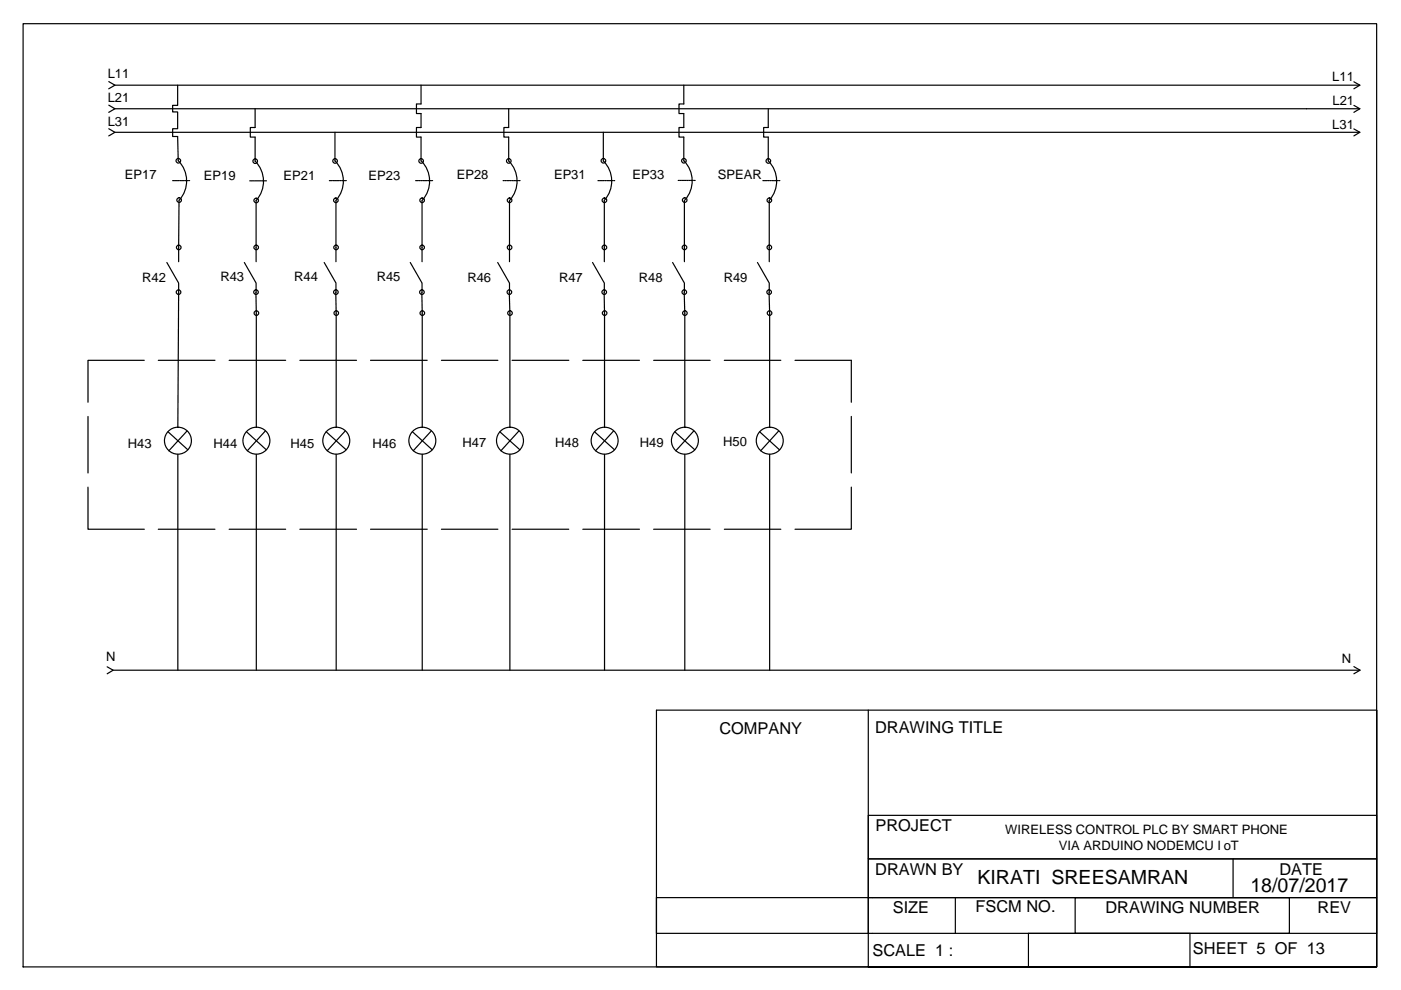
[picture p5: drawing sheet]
<svg xmlns="http://www.w3.org/2000/svg" width="297mm" height="210mm" viewBox="0 0 297 210" stroke-linecap="round" stroke-linejoin="round" font-family="sans-serif">
<!-- layer: Dash -->
<g fill="none" stroke="#000" stroke-width=".25">
<path d="M4.9 5h287v200h-287zM24.4 18.1h263.9M37.7 18.1v4.2h-1.1v1.4h1.1v3.6h-1.1v1.6h1.1l.1 5.2a6 6 0 0 1 .2 8.3M89.3 18.1v3.9h-1v2.1h1v2.9h-1v2.1h1v5M145 18.1v3.9h-1v2.1h1v2.9h-1v2.1h1v5a6.1 6.1 0 0 1 .2 8.3M24.4 23.1h263.9M24.4 28.1h263.9M36.6 38.3h.3M37 38.3h.2M37.4 38.3h.2M37.7 38.3h.3M38.1 38.3h.2"/>
<path d="M38.5 38.3h.2M38.8 38.3h.3M39.2 38.3h.3M39.6 38.3h.3M40 38.3h.2M52.9 38.3h.3M53.3 38.3h.2M53.7 38.3h.2M54 38.3h.3M54.1 23.1v3.9h-1v2.1h1v5.1M54.1 34.2a6.1 6.1 0 0 1 .2 8.3v13M54.4 38.3h.2"/>
<path d="M54.8 38.3h.2M55.1 38.3h.3M55.5 38.3h.3M55.9 38.3h.3M56.3 38.3h.2M69.8 38.3h.3M70.2 38.3h.3M70.6 38.3h.3M70.9 38.3h.3M71 28.1v6a6.1 6.1 0 0 1 .2 8.4M71.3 38.3h.3M71.7 38.3h.3"/>
<path d="M72.1 38.3h.2M72.5 38.3h.2M72.8 38.3h.3M73.2 38.3h.2M88.1 38.3h.2M88.5 38.3h.2M88.8 38.3h.3M89.2 38.3h.3M89.3 34.1a6.1 6.1 0 0 1 .2 8.4M89.6 38.3h.3M90 38.3h.2M90.4 38.3h.2"/>
<path d="M90.7 38.3h.3M91.1 38.3h.2M91.5 38.3h.2M106.7 38.3h.2M107 38.3h.3M107.4 38.3h.2M107.8 38.3h.2M107.9 23.1v3.9h-1.1v2.1h1.1v5a6.1 6.1 0 0 1 .2 8.4M108.1 38.3h.3M108.5 38.3h.3M108.9 38.3h.3M109.3 38.3h.2"/>
<path d="M109.7 38.3h.2M110.1 38.3h.2M126.8 38.3h.2M127.1 38.3h.3M127.5 38.3h.2M127.9 38.3h.2M127.9 28.1v6M127.9 34.1a6.1 6.1 0 0 1 .2 8.4M128.3 38.3h.2M128.6 38.3h.2M129 38.3h.2M129.4 38.3h.2"/>
<path d="M129.7 38.3h.3M130.1 38.3h.2M143.8 38.3h.2M144.2 38.3h.2M144.5 38.3h.3M144.9 38.3h.2M145.3 38.3h.2M145.7 38.3h.2M146 38.3h.3M146.4 38.3h.3M146.8 38.3h.2M147.1 38.3h.3"/>
<path d="M161.7 38.3h.3M162.1 38.3h.2M162.5 38.3h.2M162.8 38.3h.3M162.9 23.1v3.9h-1v2.1h1v5a6.1 6.1 0 0 1 .2 8.4M163.2 38.3h.3M163.6 38.3h.3M164 38.3h.2M164.3 38.3h.3M164.7 38.3h.3M165.1 38.3h.2M35.4 55.7l2.5 4.3-.2 30.6"/>
<path d="M38 42.4l-.1 13.1M51.8 55.7l2.5 4.3v2M68.7 55.7l2.5 4.3v2M71.2 42.5v13M87 55.7l2.5 4.3v2M89.5 42.5v13M105.5 55.7l2.5 4.3v2M108 42.5v13M125.6 55.7l2.5 4.3v2M128.1 42.5v13M142.6 55.7l2.5 4.3v2M145.1 42.5v13"/>
<path d="M160.6 55.7l2.5 4.3v2M163.1 42.5v13M54.3 62v28.6M71.2 62l.1 28.6M89.4 62l.1 28.6M108 62l.1 4.4v24.2M128.1 62l.1 28.6M145.1 62l.1 4.4v24.2M163.1 62l.1 4.4v24.2M35.6 91.6l4.2 3.8M37.7 96.3v45.8M39.7 91.4l-3.9 4.2"/>
<path d="M52.3 91.6l4.2 3.8M54.3 96.3v45.8M56.2 91.4l-3.8 4.2M69.2 91.6l4.2 3.8M71.3 96.3v45.8M73.2 91.4l-3.8 4.2M87.4 91.6l4.2 3.8M89.5 96.3v45.8M91.4 91.4l-3.8 4.2M106 91.6l4.2 3.8M108.1 96.3v45.8M110 91.4l-3.8 4.2"/>
<path d="M126.1 91.6l4.2 3.8M128.2 96.3v45.8M130.1 91.4l-3.8 4.2M143.1 91.6l4.2 3.8M145.2 96.3v45.8M147.1 91.4l-3.8 4.2M161.1 91.6l4.2 3.8M163.2 96.3v45.8M165.1 91.4l-3.8 4.2M24 142.1h264.4"/>
<circle cx="37.8" cy="34.1" r=".49"/>
<circle cx="54.1" cy="34.2" r=".49"/>
<circle cx="71" cy="34.1" r=".49"/>
<circle cx="89.3" cy="34.1" r=".49"/>
<circle cx="107.9" cy="34.1" r=".49"/>
<circle cx="127.9" cy="34.1" r=".49"/>
<circle cx="145" cy="34.1" r=".49"/>
<circle cx="162.9" cy="34.1" r=".49"/>
<circle cx="37.9" cy="52.5" r=".49"/>
<circle cx="38" cy="42.4" r=".49"/>
<circle cx="54.3" cy="52.5" r=".49"/>
<circle cx="54.3" cy="42.5" r=".49"/>
<circle cx="71.2" cy="42.5" r=".49"/>
<circle cx="71.3" cy="52.5" r=".49"/>
<circle cx="89.5" cy="42.5" r=".49"/>
<circle cx="89.5" cy="52.5" r=".49"/>
<circle cx="108" cy="52.5" r=".49"/>
<circle cx="108" cy="42.5" r=".49"/>
<circle cx="128.2" cy="52.5" r=".49"/>
<circle cx="128.2" cy="42.5" r=".49"/>
<circle cx="145.1" cy="52.5" r=".49"/>
<circle cx="145.2" cy="42.4" r=".49"/>
<circle cx="163.1" cy="42.5" r=".49"/>
<circle cx="163.1" cy="52.5" r=".49"/>
<circle cx="37.9" cy="61.9" r=".49"/>
<circle cx="54.3" cy="61.9" r=".49"/>
<circle cx="54.4" cy="66.4" r=".49"/>
<circle cx="71.2" cy="61.9" r=".49"/>
<circle cx="71.3" cy="66.4" r=".49"/>
<circle cx="89.5" cy="61.9" r=".49"/>
<circle cx="89.5" cy="66.4" r=".49"/>
<circle cx="108" cy="61.9" r=".49"/>
<circle cx="108.1" cy="66.4" r=".49"/>
<circle cx="128.1" cy="61.9" r=".49"/>
<circle cx="128.2" cy="66.4" r=".49"/>
<circle cx="145.1" cy="61.9" r=".49"/>
<circle cx="145.2" cy="66.4" r=".49"/>
<circle cx="163.1" cy="61.9" r=".49"/>
<circle cx="163.2" cy="66.4" r=".49"/>
<circle cx="37.7" cy="93.4" r="2.86"/>
<circle cx="54.4" cy="93.4" r="2.86"/>
<circle cx="71.3" cy="93.4" r="2.86"/>
<circle cx="89.5" cy="93.4" r="2.86"/>
<circle cx="108.1" cy="93.4" r="2.86"/>
<circle cx="128.2" cy="93.4" r="2.86"/>
<circle cx="145.2" cy="93.4" r="2.86"/>
<circle cx="163.2" cy="93.4" r="2.86"/>
</g>
<!-- layer: 0 -->
<g fill="none" stroke="#000" stroke-width=".25">
<path d="M23.1 17.3l1.3 .8-1.3 .7M287 17.3l1.3 .8-1.3 .7M23.1 22.3l1.3 .8-1.3 .7M23.1 27.3l1.3 .8-1.3 .7M287 22.3l1.3 .8-1.3 .7M287 27.3l1.3 .8-1.3 .7M22.7 141.4l1.3 .7-1.3 .8M184.1 150.6v54.4h107.8v-54.4v54.4h-152.7v-54.4h152.7M287 141.3l1.4 .8-1.4 .8M184.1 172.9h107.8v9.2h-107.8zM139.2 190.3h44.9v7.6h-44.9zM184.1 190.3h107.8v7.6h-107.8"/>
<path d="M184.1 182.1h107.8v8.2h-107.8zM202.6 190.3v7.6M218 197.9h34.3v7.1h-34.3zM228 190.3h45.4v7.6h-45.4zM261.4 182.1v8.2"/>
</g>
<!-- layer: LINES -->
<g fill="none" stroke="#000" stroke-width=".25">
<path d="M30.6 76.4h-11.9v8.9M33.6 76.4h12M48.6 76.4h12M63.6 76.4h12M78.6 76.4h12M93.6 76.4h12M108.6 76.4h12M123.6 76.4h12M138.6 76.4h12M153.6 76.4h12M168.6 76.4h11.9v8.9M18.7 88.3v12"/>
<path d="M180.5 88.3v12M18.7 103.3v8.9h11.9M33.6 112.2h12M48.6 112.2h12M63.6 112.2h12M78.6 112.2h12M93.6 112.2h12M108.6 112.2h12M123.6 112.2h12M138.6 112.2h12M153.6 112.2h12M180.5 103.3v8.9h-11.9"/>
</g>
<g font-size="4.1">
<text x="207.2" y="187.5">KIRATI SREESAMRAN</text>
<text x="265.1" y="189.1">18/07/2017</text>
</g>
<g font-size="3.5">
<text x="152.5" y="155.7">COMPANY</text>
<text x="185.5" y="155.5">DRAWING TITLE</text>
<text x="185.6" y="176.3">PROJECT</text>
<text x="185.6" y="185.5">DRAWN BY</text>
<text x="271.3" y="185.6">DATE</text>
<text x="189.3" y="193.5">SIZE</text>
<text x="206.8" y="193.4">FSCM NO.</text>
<text x="234.4" y="193.6">DRAWING NUMBER</text>
<text x="279.3" y="193.6">REV</text>
<text x="185" y="202.6">SCALE 1 :</text>
<text x="252.9" y="202.2">SHEET 5 OF 13</text>
</g>
<g font-size="2.8">
<text x="22.8" y="16.5">L11</text>
<text x="282.5" y="17.2">L11</text>
<text x="22.8" y="21.6">L21</text>
<text x="282.5" y="22.3">L21</text>
<text x="22.8" y="26.7">L31</text>
<text x="282.5" y="27.4">L31</text>
<text x="26.5" y="38">EP17</text>
<text x="43.3" y="38.2">EP19</text>
<text x="60.1" y="38.1">EP21</text>
<text x="78.1" y="38.3">EP23</text>
<text x="96.8" y="38">EP28</text>
<text x="117.5" y="37.9">EP31</text>
<text x="134.1" y="38">EP33</text>
<text x="152.2" y="37.9">SPEAR</text>
<text x="30.1" y="59.8">R42</text>
<text x="46.7" y="59.6">R43</text>
<text x="62.4" y="59.6">R44</text>
<text x="79.9" y="59.6">R45</text>
<text x="99.1" y="59.7">R46</text>
<text x="118.5" y="59.8">R47</text>
<text x="135.5" y="59.7">R48</text>
<text x="153.4" y="59.7">R49</text>
<text x="27.1" y="95">H43</text>
<text x="45.3" y="95.1">H44</text>
<text x="61.6" y="95">H45</text>
<text x="79" y="94.9">H46</text>
<text x="98.1" y="94.7">H47</text>
<text x="117.7" y="94.8">H48</text>
<text x="135.7" y="94.8">H49</text>
<text x="153.3" y="94.6">H50</text>
<text x="22.5" y="140.2">N</text>
<text x="284.5" y="140.5">N</text>
<text x="213.1" y="176.9">WIRELESS CONTROL PLC BY SMART PHONE</text>
<text x="224.5" y="180.2">VIA ARDUINO NODEMCU I oT</text>
</g>
</svg>
